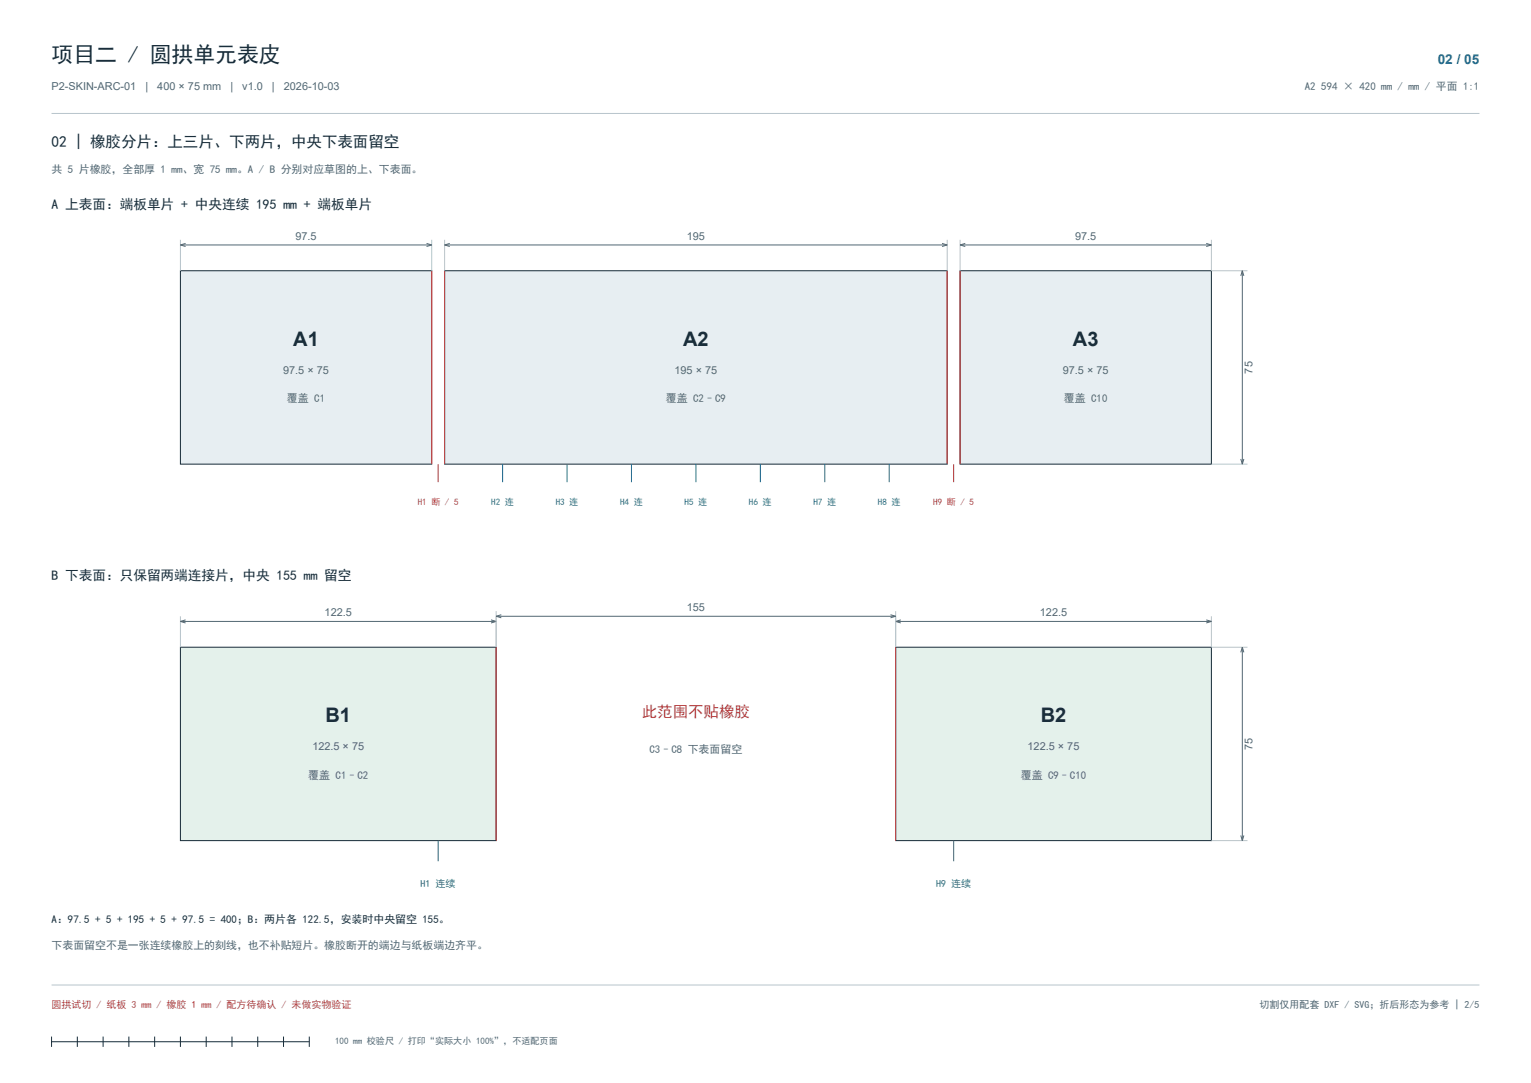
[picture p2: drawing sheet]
<svg xmlns="http://www.w3.org/2000/svg" width="594mm" height="420mm" viewBox="0 0 594 420" stroke-linecap="round" stroke-linejoin="round" font-family="sans-serif">
<path d="M20 44h554" fill="none" stroke="#b7c4cb" stroke-width=".39"/>
<path d="M70 105h97.5v75h-97.5z" fill-rule="evenodd" fill="#e7eef2" stroke="#172b38" stroke-width=".39"/>
<path d="M70 93v12M167.5 93v12" fill="none" stroke="#b7c4cb" stroke-width=".39"/>
<path d="M70 95h97.5M70 95l2 .6M72 94.4l-2 .6M165.5 94.4l2 .6M167.5 95l-2 .6" fill="none" stroke="#516773" stroke-width=".39"/>
<path d="M172.5 105h195v75h-195z" fill-rule="evenodd" fill="#e7eef2" stroke="#172b38" stroke-width=".39"/>
<path d="M172.5 93v12M367.5 93v12" fill="none" stroke="#b7c4cb" stroke-width=".39"/>
<path d="M172.5 95h195M172.5 95l2 .6M174.5 94.4l-2 .6M365.5 94.4l2 .6M367.5 95l-2 .6" fill="none" stroke="#516773" stroke-width=".39"/>
<path d="M372.5 105h97.5v75h-97.5z" fill-rule="evenodd" fill="#e7eef2" stroke="#172b38" stroke-width=".39"/>
<path d="M372.5 93v12M470 93v12h14M470 180h14" fill="none" stroke="#b7c4cb" stroke-width=".39"/>
<path d="M372.5 95h97.5M372.5 95l2 .6M374.5 94.4l-2 .6M468 94.4l2 .6M470 95l-2 .6M482 105v75M482 105l-.6 2M482 105l.6 2M481.4 178l.6 2M482.6 178l-.6 2" fill="none" stroke="#516773" stroke-width=".39"/>
<path d="M167.5 105v75M172.5 105v75M367.5 105v75M372.5 105v75M170 180v7M370 180v7" fill="none" stroke="#c53d3d" stroke-width=".39"/>
<path d="M195 180v7M220 180v7M245 180v7M270 180v7M295 180v7M320 180v7M345 180v7" fill="none" stroke="#226d93" stroke-width=".39"/>
<path d="M70 251h122.5v75h-122.5z" fill-rule="evenodd" fill="#e4f1eb" stroke="#172b38" stroke-width=".39"/>
<path d="M70 239v12M192.5 239v12" fill="none" stroke="#b7c4cb" stroke-width=".39"/>
<path d="M70 241h122.5M70 241l2 .6M72 240.4l-2 .6M190.5 240.4l2 .6M192.5 241l-2 .6" fill="none" stroke="#516773" stroke-width=".39"/>
<path d="M347.5 251h122.5v75h-122.5z" fill-rule="evenodd" fill="#e4f1eb" stroke="#172b38" stroke-width=".39"/>
<path d="M192.5 237v14M347.5 237v14M470 239v12h14M470 326h14M20 382h554" fill="none" stroke="#b7c4cb" stroke-width=".39"/>
<g fill="none" stroke="#516773" stroke-width=".39">
<path d="M192.5 239h155M192.5 239l2 .6M194.5 238.4l-2 .6M345.5 238.4l2 .6M347.5 239l-2 .6M347.5 241h122.5M347.5 241l2 .6M349.5 240.4l-2 .6M468 240.4l2 .6M470 241l-2 .6M482 251v75M482 251l-.6 2"/>
<path d="M482 251l.6 2M481.4 324l.6 2M482.6 324l-.6 2"/>
</g>
<path d="M170 326v8M370 326v8" fill="none" stroke="#26856d" stroke-width=".39"/>
<path d="M192.5 251v75M347.5 251v75" fill="none" stroke="#c53d3d" stroke-width=".39"/>
<path d="M20 404h100M20 402v4M30 402v4M40 402v4M50 402v4M60 402v4M70 402v4M80 402v4M90 402v4M100 402v4M110 402v4M120 402v4" fill="none" stroke="#172b38" stroke-width=".39"/>
<text font-size="8.5" fill="#172b38" x="20" y="24">项目二 / 圆拱单元表皮</text>
<g font-size="7.8" fill="#172b38">
<text x="113.8" y="134">A1</text>
<text x="265" y="134">A2</text>
<text x="416.3" y="134">A3</text>
<text x="126.3" y="280">B1</text>
<text x="403.8" y="280">B2</text>
</g>
<text font-size="6" fill="#172b38" x="20" y="57">02 | 橡胶分片：上三片、下两片，中央下表面留空</text>
<text font-size="6" fill="#c53d3d" x="249" y="278">此范围不贴橡胶</text>
<text font-size="5.3" fill="#226d93" x="557.8" y="25">02 / 05</text>
<g font-size="5.3" fill="#172b38">
<text x="20" y="81">A 上表面：端板单片 + 中央连续 195 mm + 端板单片</text>
<text x="20" y="225">B 下表面：只保留两端连接片，中央 155 mm 留空</text>
</g>
<g font-size="4.2" fill="#516773">
<text x="20" y="35">P2-SKIN-ARC-01</text>
<text x="56.4" y="35">|</text>
<text x="61" y="35">400 × 75 mm</text>
<text x="89.4" y="35">|</text>
<text x="94" y="35">v1.0</text>
<text x="105.5" y="35">|</text>
<text x="110.1" y="35">2026-10-03</text>
<text x="506.3" y="35">A2 594 × 420 mm / mm / 平面 1:1</text>
<text x="20" y="67">共 5 片橡胶，全部厚 1 mm、宽 75 mm。A / B 分别对应草图的上、下表面。</text>
<text x="114.6" y="93">97.5</text>
<text x="266.5" y="93">195</text>
<text x="417.1" y="93">97.5</text>
<text x="109.9" y="145">97.5 × 75</text>
<text x="261.7" y="145">195 × 75</text>
<text x="412.4" y="145">97.5 × 75</text>
<text x="486" y="144.9" transform="rotate(-90 486 144.9)">75</text>
<text x="111.3" y="156">覆盖 C1</text>
<text x="258.4" y="156">覆盖 C2–C9</text>
<text x="412.8" y="156">覆盖 C10</text>
<text x="126" y="239">122.5</text>
<text x="266.5" y="237">155</text>
<text x="403.5" y="239">122.5</text>
<text x="121.2" y="291">122.5 × 75</text>
<text x="252" y="292">C3–C8 下表面留空</text>
<text x="398.7" y="291">122.5 × 75</text>
<text x="486" y="290.9" transform="rotate(-90 486 290.9)">75</text>
<text x="119.6" y="302">覆盖 C1–C2</text>
<text x="396" y="302">覆盖 C9–C10</text>
<text x="20" y="368">下表面留空不是一张连续橡胶上的刻线，也不补贴短片。橡胶断开的端边与纸板端边齐平。</text>
</g>
<text font-size="4.2" fill="#172b38" x="20" y="358">A：97.5 + 5 + 195 + 5 + 97.5 = 400；B：两片各 122.5，安装时中央留空 155。</text>
<g font-size="3.9" fill="#26856d">
<text x="163.2" y="344">H1 连续</text>
<text x="363.2" y="344">H9 连续</text>
</g>
<text font-size="3.9" fill="#c53d3d" x="20" y="391">圆拱试切 / 纸板 3 mm / 橡胶 1 mm / 配方待确认 / 未做实物验证</text>
<text font-size="3.9" fill="#516773" x="488.6" y="391">切割仅用配套 DXF / SVG；折后形态为参考 | 2/5</text>
<g font-size="3.5" fill="#c53d3d">
<text x="162.1" y="196">H1 断 / 5</text>
<text x="362.1" y="196">H9 断 / 5</text>
</g>
<g font-size="3.5" fill="#226d93">
<text x="190.6" y="196">H2 连</text>
<text x="215.6" y="196">H3 连</text>
<text x="240.6" y="196">H4 连</text>
<text x="265.6" y="196">H5 连</text>
<text x="290.6" y="196">H6 连</text>
<text x="315.6" y="196">H7 连</text>
<text x="340.6" y="196">H8 连</text>
</g>
<text font-size="3.5" fill="#516773" x="130" y="405">100 mm 校验尺 / 打印“实际大小 100%”，不适配页面</text>
</svg>
